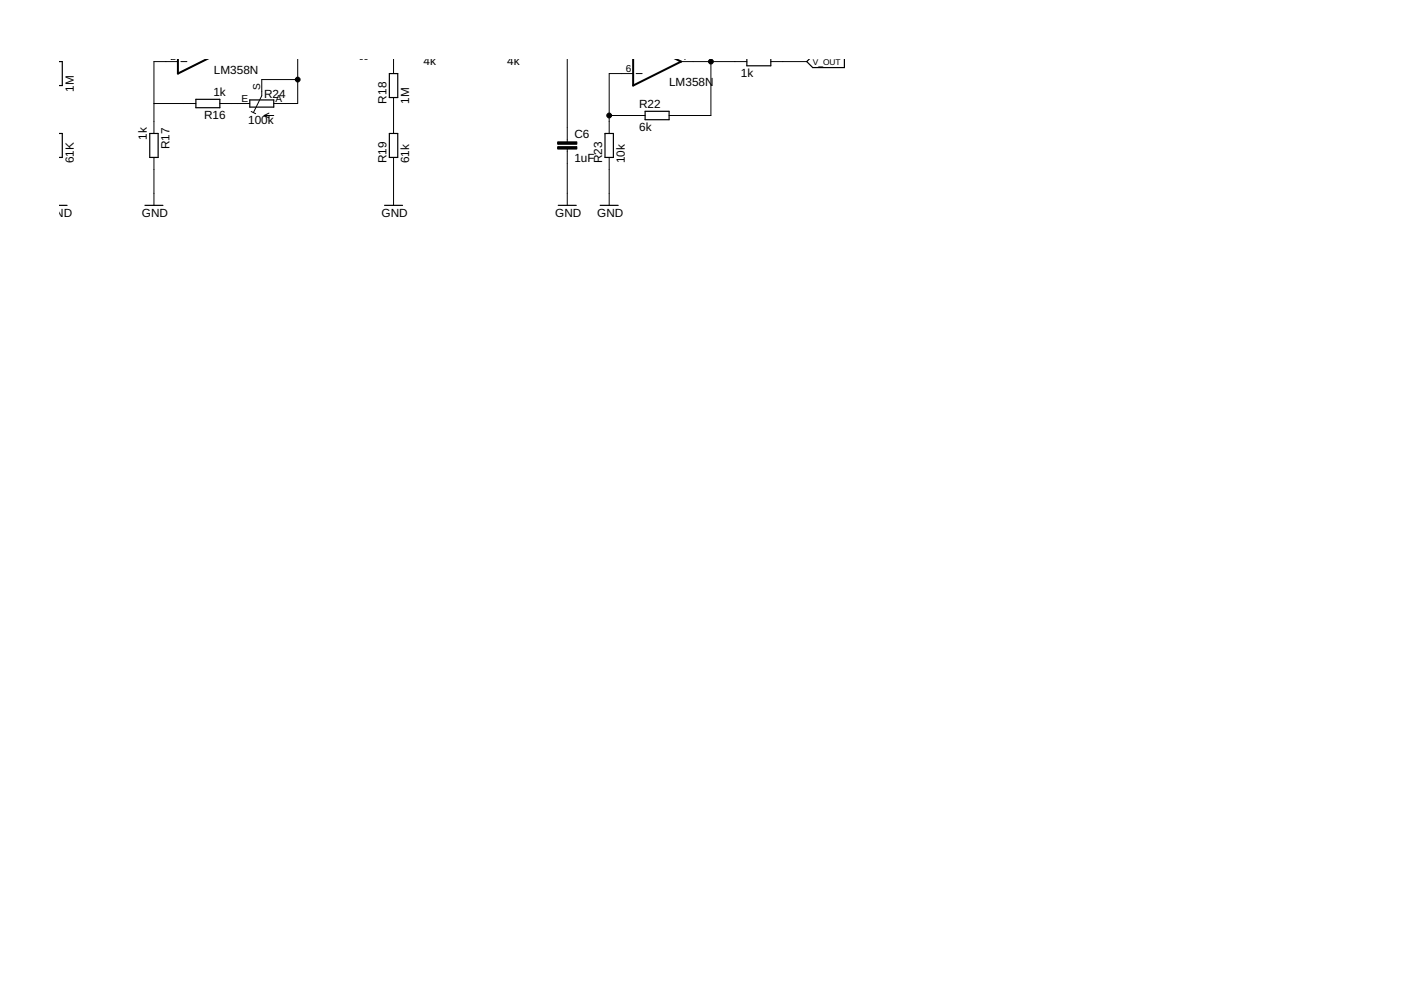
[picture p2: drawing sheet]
<svg xmlns="http://www.w3.org/2000/svg" width="297mm" height="210mm" viewBox="0 0 297 210" stroke-linecap="round" stroke-linejoin="round" font-family="sans-serif">
<g fill="none" stroke="#000" stroke-width=".25">
<path d="M12.6 13.1h.6v5h-.6M82.5 15.6h1.8v5.1h-1.8zM158.3 12.7v1.2h5.1v-1.2M171.5 12.7l-.5 .4 1.3 1.2h6.7v-1.6M12.6 28.3h.6v5.1h-.6M31.7 28.3h1.8v5.1h-1.8zM41.5 21.1h5.1v1.7h-5.1zM53 21.2h5v1.5h-5zM82.5 28.3h1.8v5.1h-1.8zM128.3 28.3h1.7v5.1h-1.7zM136.8 23.6h5.1v1.8h-5.1zM12.6 43.5h1.6"/>
<path d="M30.7 43.5h3.8M81.5 43.5h3.8M118.4 43.5h3.8M127.3 43.5h3.8"/>
</g>
<path d="M37.7 12.7v2.9l5.9-2.9M134.2 12.7v5.4l10.2-5-.8-.4" fill="none" stroke="#000" stroke-width=".42"/>
<g fill="none" stroke="#000" stroke-width=".21">
<path d="M37.7 13.1h-5.1v15.2M38.4 13.1h1.2M63.1 12.7v9.2h-5.1M63.1 16.9h-7.6v3.4l-1.8 3.5M83.4 12.7v2.9M120.3 12.7v17.4M134.2 15.6h-5v12.7M134.9 15.6h1.2M144.4 13.1h13.9M150.7 12.7v11.8h-8.8M163.4 13.1h7.6M32.6 21.9h8.9"/>
<path d="M32.6 33.4v10.1M46.6 21.9h6.4M53.3 23.6l.9 .5M56 24.5h2M56 24.5l1 .5M57 24l-1 .5M83.4 20.7v7.6M83.4 33.4v10.1M120.3 31.6v11.9M129.2 24.5h7.6M129.2 33.4v10.1"/>
</g>
<path d="M118.2 31.1h4.1v.5h-4.1zM118.2 30.1h4.1v.5h-4.1z" fill="#000" stroke="#000" stroke-width=".21"/>
<g fill="#000" stroke="#000" stroke-width=".21">
<circle cx="63.1" cy="16.9" r=".51"/>
<circle cx="150.7" cy="13.1" r=".5"/>
<circle cx="129.2" cy="24.5" r=".51"/>
</g>
<g font-size="2.5">
<text x="45.3" y="15.6">LM358N</text>
<text x="89.8" y="13.8">4k</text>
<text x="107.6" y="13.8">4k</text>
<text x="157.1" y="16.4">1k</text>
<text x="15.6" y="19.4" transform="rotate(-90 15.6 19.4)">1M</text>
<text x="45.2" y="20.4">1k</text>
<text x="56" y="20.8">R24</text>
<text x="81.9" y="21.9" transform="rotate(-90 81.9 21.9)">R18</text>
<text x="86.7" y="21.9" transform="rotate(-90 86.7 21.9)">1M</text>
<text x="135.5" y="23">R22</text>
<text x="141.8" y="18.1">LM358N</text>
<text x="31.1" y="29.7" transform="rotate(-90 31.1 29.7)">1k</text>
<text x="43.3" y="25.2">R16</text>
<text x="52.6" y="26.3">100k</text>
<text x="121.8" y="29.2">C6</text>
<text x="135.5" y="27.8">6k</text>
<text x="15.6" y="34.6" transform="rotate(-90 15.6 34.6)">61K</text>
<text x="35.9" y="31.6" transform="rotate(-90 35.9 31.6)">R17</text>
<text x="81.9" y="34.6" transform="rotate(-90 81.9 34.6)">R19</text>
<text x="86.7" y="34.6" transform="rotate(-90 86.7 34.6)">61k</text>
<text x="121.8" y="34.3">1uF</text>
<text x="127.7" y="34.6" transform="rotate(-90 127.7 34.6)">R23</text>
<text x="132.5" y="34.6" transform="rotate(-90 132.5 34.6)">10k</text>
<text x="9.8" y="46.1">GND</text>
<text x="30.1" y="46.1">GND</text>
<text x="80.9" y="46.1">GND</text>
<text x="117.7" y="46.1">GND</text>
<text x="126.6" y="46.1">GND</text>
</g>
<g font-size="2.1">
<text x="36.2" y="12.7">2</text>
<text x="132.7" y="15.2">6</text>
<text x="144.7" y="12.7">7</text>
<text x="51.2" y="21.6">E</text>
<text x="55.1" y="19.1" transform="rotate(-90 55.1 19.1)">S</text>
<text x="58.4" y="21.6">A</text>
</g>
<text font-size="1.8" x="172.3" y="13.7">V_OUT</text>
</svg>
